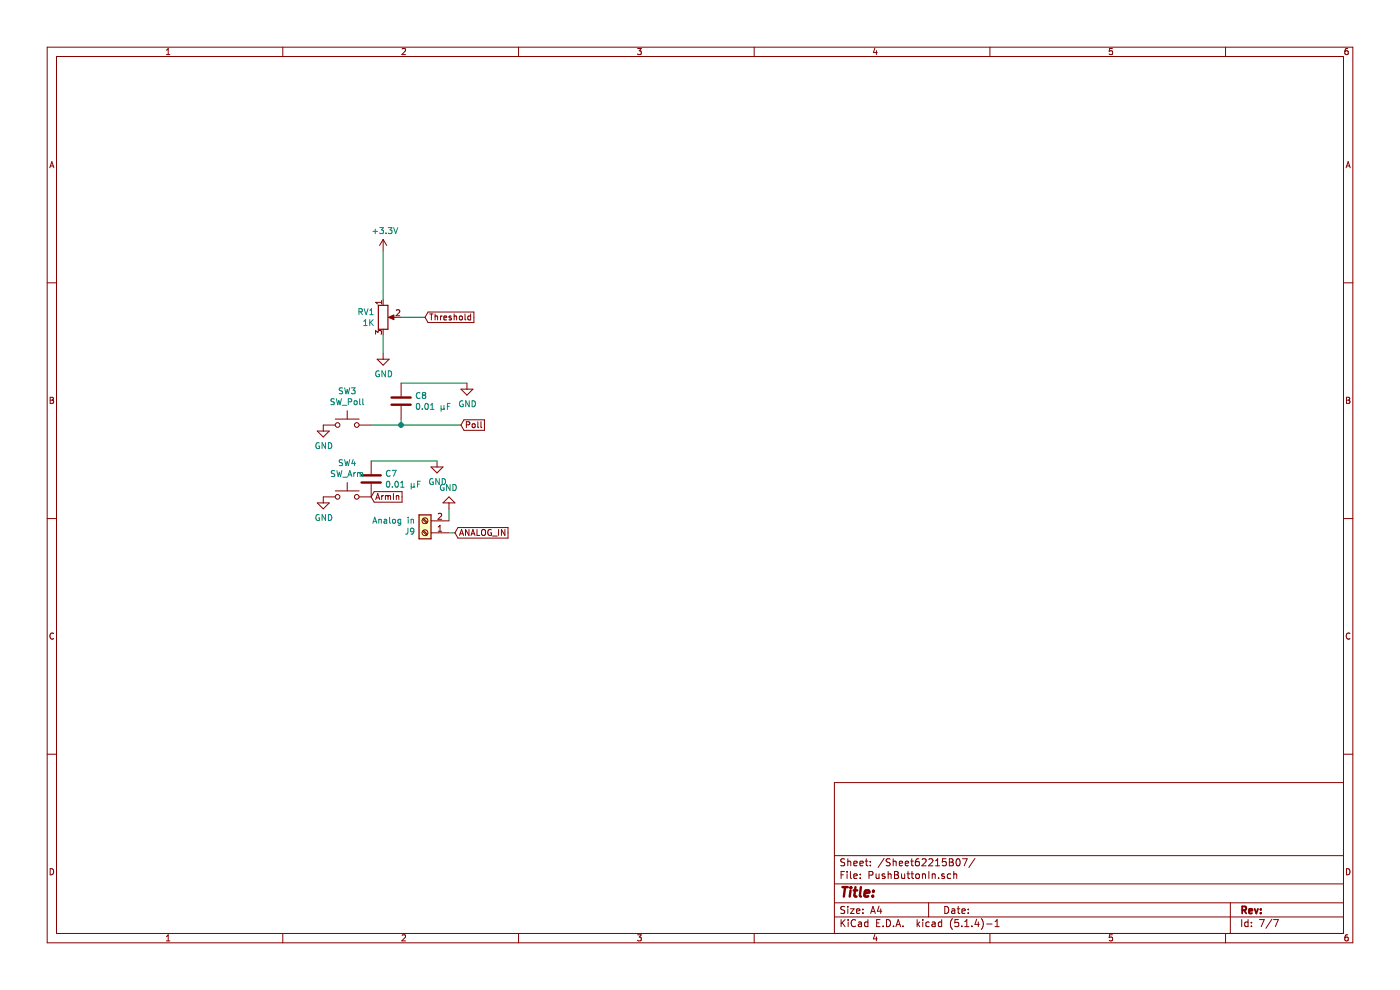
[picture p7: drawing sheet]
EESchema Schematic File Version 4
LIBS:CameraTriggerSensorNodeOnly-cache
EELAYER 30 0
EELAYER END
$Descr A4 11693 8268
encoding utf-8
Sheet 7 7
Title ""
Date ""
Rev ""
Comp ""
Comment1 ""
Comment2 ""
Comment3 ""
Comment4 ""
$EndDescr
$Comp
L Switch:SW_Push SW3
U 1 1
P 2900 3550
F 0 "SW3" H 2900 3835 50  0000 C CNN
F 1 "SW_Poll" H 2900 3744 50  0000 C CNN
F 2 "Button_Switch_THT:KSA_Tactile_SPST" H 2900 3750 50  0001 C CNN
F 3 "~http://www.ckswitches.com/media/1457/ksa_ksl.pdf" H 2900 3750 50  0001 C CNN
	1    2900 3550
	1    0    0    -1  
$EndComp
$Comp
L power:GND #PWR044
U 1 1
P 2700 3550
F 0 "#PWR044" H 2700 3300 50  0001 C CNN
F 1 "GND" H 2705 3377 50  0000 C CNN
F 2 "" H 2700 3550 50  0001 C CNN
F 3 "" H 2700 3550 50  0001 C CNN
	1    2700 3550
	1    0    0    -1  
$EndComp
$Comp
L power:GND #PWR047
U 1 1
P 3200 2950
F 0 "#PWR047" H 3200 2700 50  0001 C CNN
F 1 "GND" H 3205 2777 50  0000 C CNN
F 2 "" H 3200 2950 50  0001 C CNN
F 3 "" H 3200 2950 50  0001 C CNN
	1    3200 2950
	1    0    0    -1  
$EndComp
$Comp
L power:+3.3V #PWR046
U 1 1
P 3200 2100
F 0 "#PWR046" H 3200 1950 50  0001 C CNN
F 1 "+3.3V" H 3215 2273 50  0000 C CNN
F 2 "" H 3200 2100 50  0001 C CNN
F 3 "" H 3200 2100 50  0001 C CNN
	1    3200 2100
	1    0    0    -1  
$EndComp
Wire Wire Line
	3200 2100 3200 2500
Wire Wire Line
	3200 2800 3200 2950
$Comp
L Device:R_POT RV1
U 1 1
P 3200 2650
F 0 "RV1" H 3130 2696 50  0000 R CNN
F 1 "1K" H 3130 2605 50  0000 R CNN
F 2 "Potentiometer_THT:Potentiometer_Alps_RK09K_Single_Vertical" H 3200 2650 50  0001 C CNN
F 3 "https://www.mouser.com/ProductDetail/ALPS/RK09K1130A8G?qs=sGAEpiMZZMtC25l1F4XBU3JeeCo7XMTlBi0F3pTrQUE%3D" H 3200 2650 50  0001 C CNN
	1    3200 2650
	1    0    0    -1  
$EndComp
Wire Wire Line
	3350 2650 3550 2650
$Comp
L Switch:SW_Push SW4
U 1 1
P 2900 4150
F 0 "SW4" H 2900 4435 50  0000 C CNN
F 1 "SW_Arm" H 2900 4344 50  0000 C CNN
F 2 "Button_Switch_THT:KSA_Tactile_SPST" H 2900 4350 50  0001 C CNN
F 3 "~http://www.ckswitches.com/media/1457/ksa_ksl.pdf" H 2900 4350 50  0001 C CNN
	1    2900 4150
	1    0    0    -1  
$EndComp
$Comp
L power:GND #PWR045
U 1 1
P 2700 4150
F 0 "#PWR045" H 2700 3900 50  0001 C CNN
F 1 "GND" H 2705 3977 50  0000 C CNN
F 2 "" H 2700 4150 50  0001 C CNN
F 3 "" H 2700 4150 50  0001 C CNN
	1    2700 4150
	1    0    0    -1  
$EndComp
Text GLabel 3100 4150 2    50   Input ~ 0
ArmIn
Wire Wire Line
	3350 3550 3850 3550
Wire Wire Line
	3100 3550 3350 3550
Connection ~ 3350 3550
Wire Wire Line
	3350 3550 3350 3500
Text GLabel 3850 3550 2    50   Input ~ 0
Poll
Text GLabel 3550 2650 2    50   Input ~ 0
Threshold
$Comp
L Device:C C8
U 1 1
P 3350 3350
F 0 "C8" H 3465 3396 50  0000 L CNN
F 1 "0.01 μF" H 3465 3305 50  0000 L CNN
F 2 "Capacitor_SMD:C_0402_1005Metric" H 3388 3200 50  0001 C CNN
F 3 "~" H 3350 3350 50  0001 C CNN
F 4 "C1525" H 3350 3350 50  0001 C CNN "LCSC"
	1    3350 3350
	1    0    0    -1  
$EndComp
$Comp
L Device:C C7
U 1 1
P 3100 4000
F 0 "C7" H 3215 4046 50  0000 L CNN
F 1 "0.01 μF" H 3215 3955 50  0000 L CNN
F 2 "Capacitor_SMD:C_0402_1005Metric" H 3138 3850 50  0001 C CNN
F 3 "~" H 3100 4000 50  0001 C CNN
F 4 "C1525" H 3100 4000 50  0001 C CNN "LCSC"
	1    3100 4000
	1    0    0    -1  
$EndComp
$Comp
L power:GND #PWR050
U 1 1
P 3900 3200
F 0 "#PWR050" H 3900 2950 50  0001 C CNN
F 1 "GND" H 3905 3027 50  0000 C CNN
F 2 "" H 3900 3200 50  0001 C CNN
F 3 "" H 3900 3200 50  0001 C CNN
	1    3900 3200
	1    0    0    -1  
$EndComp
Wire Wire Line
	3350 3200 3900 3200
$Comp
L power:GND #PWR048
U 1 1
P 3650 3850
F 0 "#PWR048" H 3650 3600 50  0001 C CNN
F 1 "GND" H 3655 3677 50  0000 C CNN
F 2 "" H 3650 3850 50  0001 C CNN
F 3 "" H 3650 3850 50  0001 C CNN
	1    3650 3850
	1    0    0    -1  
$EndComp
Wire Wire Line
	3100 3850 3650 3850
Text GLabel 3800 4450 2    50   Input ~ 0
ANALOG_IN
Wire Wire Line
	3750 4350 3750 4250
Wire Wire Line
	3800 4450 3750 4450
$Comp
L power:GND #PWR049
U 1 1
P 3750 4250
F 0 "#PWR049" H 3750 4000 50  0001 C CNN
F 1 "GND" H 3755 4077 50  0000 C CNN
F 2 "" H 3750 4250 50  0001 C CNN
F 3 "" H 3750 4250 50  0001 C CNN
	1    3750 4250
	-1   0    0    1   
$EndComp
$Comp
L Connector:Screw_Terminal_01x02 J9
U 1 1
P 3550 4450
F 0 "J9" H 3630 4442 50  0000 L CNN
F 1 "Analog in" H 3630 4351 50  0000 L CNN
F 2 "TerminalBlock_Phoenix:TerminalBlock_Phoenix_PT-1,5-2-3.5-H_1x02_P3.50mm_Horizontal" H 3550 4450 50  0001 C CNN
F 3 "~https://www.te.com/commerce/DocumentDelivery/DDEController?Action=srchrtrv&DocNm=1308389_EUROSTYLE_TERMINAL_BLOCKS&DocType=CS&DocLang=English" H 3550 4450 50  0001 C CNN
	1    3550 4450
	-1   0    0    1   
$EndComp
$EndSCHEMATC
